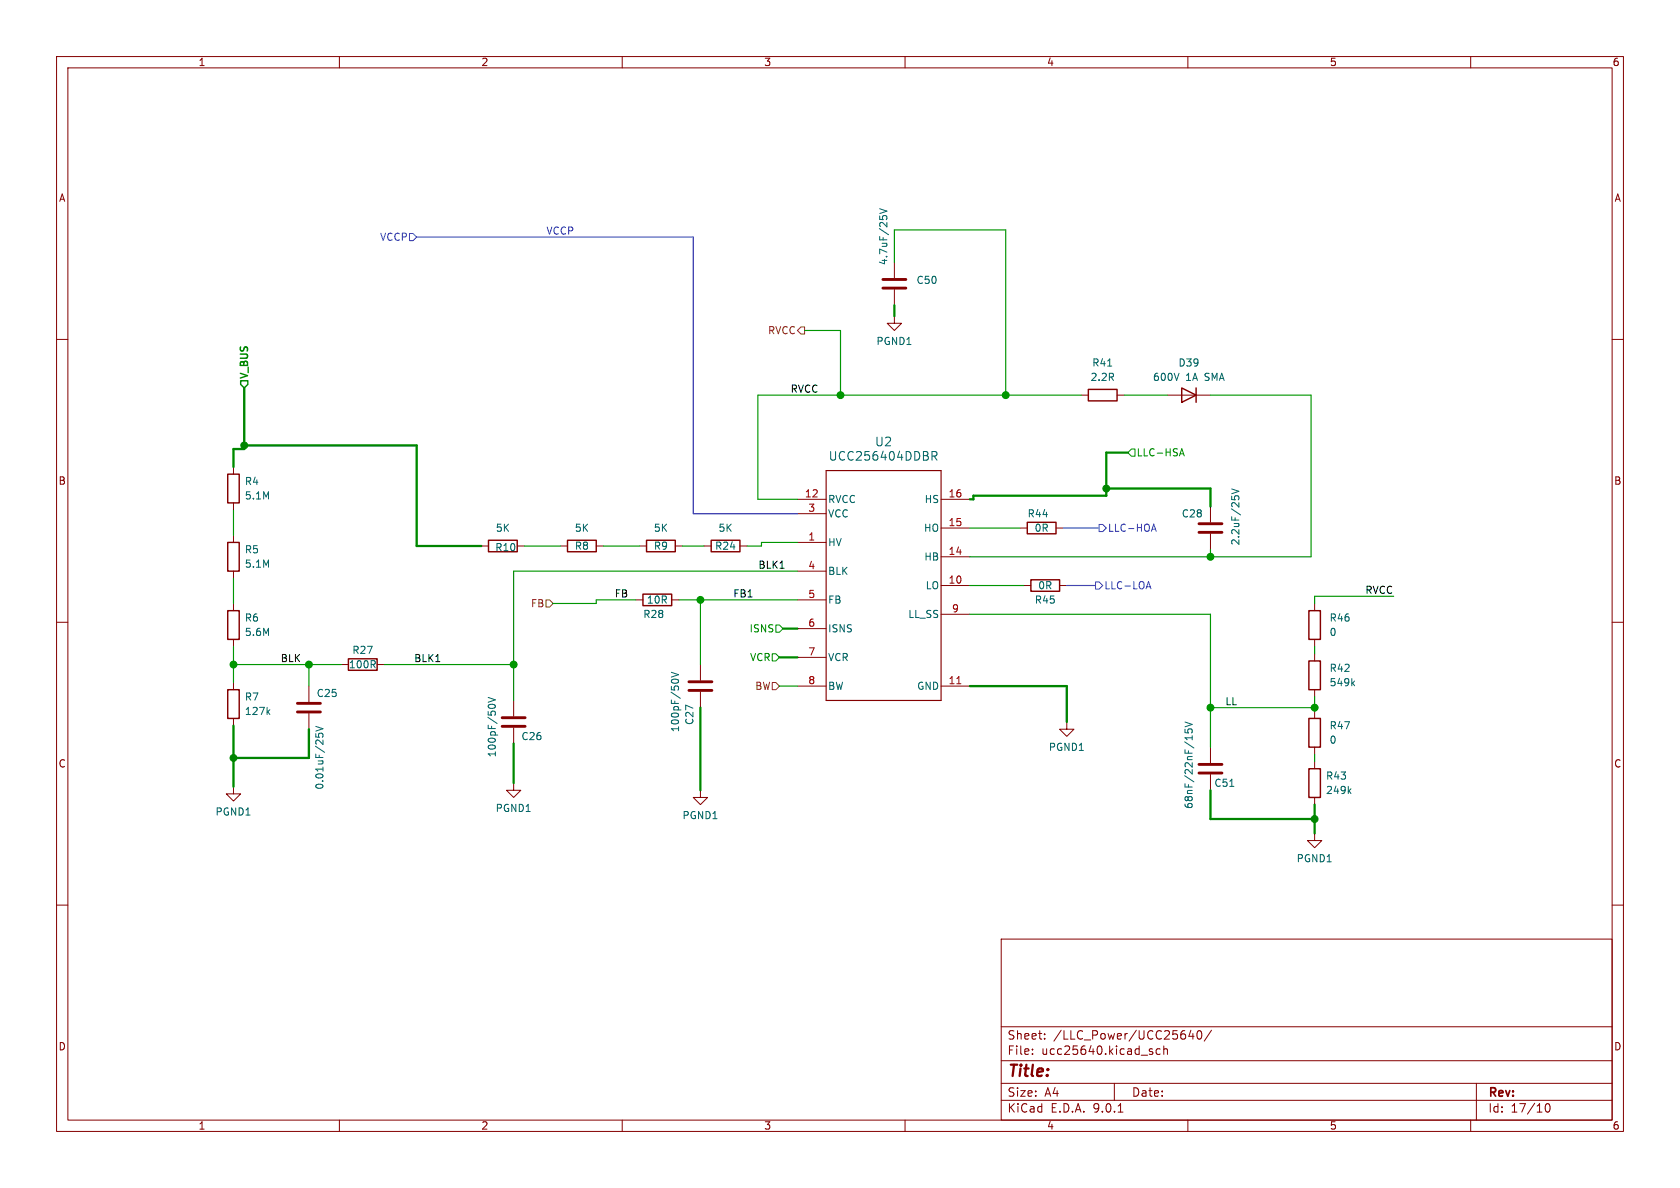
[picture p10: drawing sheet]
<svg xmlns="http://www.w3.org/2000/svg" width="297mm" height="210mm" viewBox="0 0 297 210" stroke-linecap="round" stroke-linejoin="round" font-family="sans-serif">
<g fill="none" stroke="#840000" stroke-width=".18">
<path d="M10 10h277v190h-277zM12 12h273v186h-273zM60 10v2M110 10v2M160 10v2M210 10v2M260 10v2M158.1 55.9v1.3h-1.3l1.3 1.2 1.3-1.2h-1.3M158.1 46.4v2.7M158.1 51.2v2.8M10 60h2M191.1 69.9h1.3"/>
<path d="M197.5 69.9h1.3M206.4 69.9h7.6M285 60h2M41.3 82.6v1.2M41.3 88.9v1.3M41.3 94.6v1.3M85.1 96.5h1.3M91.4 96.5h1.3M99.1 96.5h1.2M105.4 96.5h1.3M113 96.5h1.3M119.4 96.5h1.2"/>
<path d="M124.5 96.5h1.2M130.8 96.5h1.3M141 90.8h5M141 88.3h5M141 95.9h5M166.4 93.3h5M166.4 88.3h5M166.4 98.4h5M180.3 93.3h1.3M186.7 93.3h1.3M214 89.5v2.8M214 94.4v2.8"/>
<path d="M10 110h2M41.3 101v1.2M41.3 106.7v1.3M41.3 113v1.3M60.3 117.5h1.3M66.7 117.5h1.2M112.4 106h1.3M118.7 106h1.3M123.8 117.5v2.8M141 106h5M141 101h5M141 111.1h5"/>
<path d="M141 116.2h5M166.4 103.5h5M166.4 108.6h5M181 103.5h1.2M187.3 103.5h1.3M232.4 106.7v1.3M232.4 113v1.3M232.4 115.6v1.2M285 110h2M41.3 139.1v1.2h1.2l-1.2 1.3-1.3-1.3h1.3M41.3 120.7v1.2M41.3 127v1.3"/>
<path d="M54.6 121.3v2.8M54.6 126.1v2.8M90.8 138.4v1.3h1.3l-1.3 1.3-1.3-1.3h1.3M90.8 123.8v2.8M90.8 128.7v2.7M123.8 139.7v1.3h1.3l-1.3 1.2-1.2-1.2h1.2M123.8 122.3v2.8M141 121.3h5M166.4 121.3h5M188.6 127.6v1.3h-1.3l1.3 1.3 1.3-1.3h-1.3M214 132.1v2.8M214 136.9v2.8"/>
<path d="M232.4 121.9v1.3M232.4 125.7v1.3M232.4 132.1v1.3M232.4 134.6v1.3M232.4 147.3v1.3h1.3l-1.3 1.3-1.3-1.3h1.3M232.4 141v1.2M10 160h2M177 166h108v32h-108zM285 160h2M60 198v2M110 198v2M160 198v2"/>
<path d="M177 194.5h108M177 191.5h108M177 187.5h108M177 181.5h108M182.5 186.3v.1M182.5 185.5v.1M184.7 183.6v.1M184.7 182.8v.1M197 191.5v3M197.7 196.6h.8M203.6 185.9l.2 .2-.2 .3M203.6 185.4l.1 .1"/>
<path d="M205.1 185.5l-.4-.1-.3 .3v.4l.1 .2h.6M205.7 185.5l.3-.1 .3 .1 .1 .9M205.7 184.9v1.5M210 198v2M210.5 182.1l-.3 1.1h.9M210.9 182.7v1M211.7 182.3l.3-.1a.81 .81 0 0 1 .5 .6 .81 .81 0 0 1-.3 .8l-.1 .1a.81 .81 0 0 1-.4-1.4zM214.2 182.1l-1.3 2M260 198v2M261 191.5v6.5M273.3 195.2l.2-.1a.81 .81 0 0 1 .6 .6 .81 .81 0 0 1-.3 .8l-.1 .1a.81 .81 0 0 1-.4-1.4z"/>
</g>
<path d="M156.1 49.4h4M156.1 50.9h4M212 92.6h4M212 94.1h4M52.6 124.3h4M52.6 125.9h4M88.8 126.9h4M88.8 128.4h4M121.8 120.5h4.1M121.8 122h4.1M212 136.7h4M212 135.1h4" fill="none" stroke="#840000" stroke-width=".51"/>
<g fill="none" stroke="#006464" stroke-width=".18">
<path d="M155.5 38.2v.6M155.5 36.9l1.3 .4-1.3 .4M156 38.4l.2-.3h.3l.3 .3M195.8 64.7h.7M164.8 80.6l.7-.1 .1-.2v-.3l-.2-.2h-.6v1.5M165.1 80.6l.5 .7M217.7 87.7v.6M217.7 86.4l1.3 .5-1.3 .4M218.2 87.9l.3-.3h.3l.2 .3M118.7 118.8l1.3 .5-1.3 .4M47.3 125.8l.4 .5M47.7 125.5l-.5 .4"/>
<path d="M55.8 129.7v.6M55.8 128.4l1.3 .4-1.3 .4M56.3 130.2v-.3l.3-.3 .4 .1 .1 .5M86.3 124.8a.79 .79 0 0 1 1.3 0M86.3 123.3l1.3 .4-1.3 .4M118.7 120.4a.79 .79 0 0 1 1.3 0M209.5 128.9v.6l.6 .1-.1-.2v-.4l.2-.2 .4 .1 .2 .2-.2 .5M209.5 127.6l1.3 .5-1.3 .4M210.8 130.1v.7M217.4 139h.7M238.5 139.8l.3 .5M238.8 139.4l-.4 .5"/>
<path d="M239.1 120.7l.4 .5M239.5 120.4l-.5 .5"/>
</g>
<g fill="none" stroke="#840000" stroke-width=".25">
<path d="M192.4 68.8h5.1v2.1h-5.1zM208.9 68.6l2.6 1.3-2.6 1.2zM211.5 68.6v2.5M40.3 83.8h2v5.1h-2zM40.3 95.9h2v5.1h-2zM86.4 95.5h5v2h-5zM100.3 95.5h5.1v2h-5.1zM114.3 95.5h5.1v2h-5.1zM125.7 95.5h5.1v2h-5.1zM181.6 92.3h5.1v2.1h-5.1zM40.3 108h2v5h-2zM61.6 116.5h5.1v2h-5.1z"/>
<path d="M113.7 105h5v2.1h-5zM182.2 102.5h5.1v2h-5.1zM231.4 116.8h2v5.1h-2zM231.4 108h2v5h-2zM40.3 121.9h2v5.1h-2zM231.4 135.9h2v5.1h-2zM231.4 127h2v5.1h-2z"/>
</g>
<path d="M146 83.2h20.4v40.6h-20.4z" fill="none" stroke="#840000" stroke-width=".2"/>
<path d="M169.2 120.9h.7" fill="none" stroke="#a90000" stroke-width=".18"/>
<path d="M42.5 67.3h1.3v.6l-.6 .7-.7-.7z" fill="none" stroke="#008400" stroke-width=".25"/>
<path d="M141.6 57.8h.6v1.3h-.6l-.6-.7zM96.5 106h.7l.6 .7-.6 .6h-.7zM136.5 120.7h.7l.6 .6-.6 .6h-.7z" fill="none" stroke="#725600" stroke-width=".18"/>
<path d="M72.4 41.3h.6l.7 .6-.7 .6h-.6zM194.3 92.7h.6l.7 .6-.7 .7h-.6zM203.7 93.6h.6M204 92.7l.4 1.2M193.7 102.9h.6l.6 .6-.6 .6h-.6zM202.7 103.7h.6M203 102.8l.5 1.3" fill="none" stroke="#2d32ff" stroke-width=".18"/>
<path d="M200 79.4h.7v1.2h-.7l-.6-.6zM208.5 80.6l.4-1.3 .5 1.3M208.6 80.2h.6M136.5 115.6h.7l.6 .6-.6 .6h-.7zM137.2 110.5h.6l.6 .6-.6 .7h-.6z" fill="none" stroke="#008400" stroke-width=".18"/>
<path d="M77 117h.8M137.9 100.5h.7" fill="none" stroke="#0f0f0f" stroke-width=".18"/>
<g fill="none" stroke="#008400" stroke-width=".41">
<path d="M158.1 54v1.9M43.2 78.7h30.5v17.8h11.4M43.2 68.6v10.8h-1.9v3.2M195.6 86.4h18.4v3.1M199.4 80h-3.8v7.6h-23.5v.7h-.7M137.8 116.2h3.2M138.4 111.1h2.6M41.3 128.3v10.8M54.6 128.9v5.1h-13.3M90.8 131.4v7M123.8 125.1v14.6M171.4 121.3h17.2v6.3"/>
<path d="M214 139.7v5.1h18.4M232.4 142.2v5.1"/>
</g>
<path d="M73.7 41.9h48.9v48.9h18.4M188 93.3h6.3M188.6 103.5h5.1" fill="none" stroke="#2d32ff" stroke-width=".2"/>
<g fill="none" stroke="#009600" stroke-width=".2">
<path d="M142.2 58.4h6.4v11.5M158.1 46.4v-5.8h19.7v29.3M191.1 69.9h-57.1v18.4h7M198.8 69.9h7.6M214 69.9h17.8v28.5h-60.4M41.3 90.2v4.4M92.7 96.5h6.4M106.7 96.5h6.3M120.6 96.5h3.9M141 95.9h-6.4v.6h-2.5M171.4 93.3h8.9M214 97.2v1.2"/>
<path d="M41.3 117.5h19M41.3 102.2v4.5M41.3 114.3v6.4M54.6 117.5v3.8M67.9 117.5h22.9M112.4 106h-7v.7h-7.6M120 106h21M123.8 106v11.5M141 101h-50.2v22.8M171.4 103.5h9.6M171.4 108.6h42.6v23.5M232.4 114.3v1.3"/>
<path d="M246.4 105.4h-14v1.3M137.8 121.3h3.2M214 125.1h18.4M232.4 123.2v2.5M232.4 133.4v1.2"/>
</g>
<g fill="#009600" stroke="#009600" stroke-width=".18">
<circle cx="214" cy="98.4" r=".61"/>
<circle cx="177.8" cy="69.8" r=".61"/>
<circle cx="148.6" cy="69.8" r=".61"/>
<circle cx="123.8" cy="106" r=".61"/>
<circle cx="90.8" cy="117.5" r=".61"/>
<circle cx="54.6" cy="117.5" r=".61"/>
<circle cx="41.3" cy="117.5" r=".61"/>
<circle cx="214" cy="125.1" r=".61"/>
<circle cx="232.4" cy="125.1" r=".61"/>
</g>
<g fill="#008400" stroke="#008400" stroke-width=".18">
<circle cx="195.6" cy="86.4" r=".61"/>
<circle cx="41.3" cy="134" r=".61"/>
<circle cx="43.2" cy="78.7" r=".61"/>
<circle cx="232.4" cy="144.8" r=".61"/>
</g>
<text font-size="2.8" fill="#840000" x="178" y="190.9">Title:</text>
<g font-size="2.1" fill="#006464">
<text x="146.4" y="81.6">UCC256404DDBR</text>
<text x="154.6" y="79.1">U2</text>
</g>
<g font-size="2.1" fill="#840000">
<text x="178" y="184">Sheet:</text>
<text x="186.2" y="184">/LLC_Power/UCC25640/</text>
<text x="178" y="186.7">File:</text>
<text x="184.1" y="186.7">ucc25640.kicad_sch</text>
<text x="178" y="196.9">KiCad</text>
<text x="178" y="194.1">Size:</text>
<text x="184.7" y="194.1">A4</text>
<text x="185.7" y="196.9">E.D.A.</text>
<text x="193.3" y="196.9">9.0.1</text>
<text x="200" y="194.1">Date:</text>
<text x="263" y="194.3">Rev:</text>
<text x="263" y="196.9">Id:</text>
<text x="267.1" y="196.9">17/10</text>
</g>
<g font-size="1.8" fill="#840000">
<text x="35" y="11.9">1</text>
<text x="85" y="11.9">2</text>
<text x="135" y="11.9">3</text>
<text x="185" y="11.9">4</text>
<text x="235" y="11.9">5</text>
<text x="285" y="11.9">6</text>
<text x="10.3" y="35.9">A</text>
<text x="285.3" y="35.9">A</text>
<text x="10.3" y="85.9">B</text>
<text x="285.3" y="85.9">B</text>
<text x="10.3" y="135.9">C</text>
<text x="285.3" y="135.9">C</text>
<text x="10.3" y="185.9">D</text>
<text x="285.3" y="185.9">D</text>
<text x="35" y="199.9">1</text>
<text x="85" y="199.9">2</text>
<text x="135" y="199.9">3</text>
<text x="185" y="199.9">4</text>
<text x="235" y="199.9">5</text>
<text x="285" y="199.9">6</text>
</g>
<g font-size="1.8" fill="#2d32ff">
<text x="96.5" y="41.6">VCCP</text>
<text x="67.1" y="42.8">VCCP</text>
<text x="195.8" y="94.2">LLC-HOA</text>
<text x="195.1" y="104.4">LLC-LOA</text>
</g>
<g font-size="1.8" fill="#006464">
<text x="157.1" y="47" transform="rotate(-90 157.1 47)">4.7uF/25V</text>
<text x="161.9" y="50.4">C50</text>
<text x="154.8" y="61.2">PGND1</text>
<text x="193" y="65">R41</text>
<text x="208.2" y="65">D39</text>
<text x="192.7" y="67.5">2.2R</text>
<text x="203.7" y="67.5">600V</text>
<text x="209.6" y="67.5">1A</text>
<text x="213.1" y="67.5">SMA</text>
<text x="43.2" y="86">R4</text>
<text x="43.2" y="88.5">5.1M</text>
<text x="146.3" y="89.1">RVCC</text>
<text x="163.4" y="89.1">HS</text>
<text x="87.6" y="94.2">5K</text>
<text x="101.5" y="94.2">5K</text>
<text x="115.5" y="94.2">5K</text>
<text x="126.9" y="94.2">5K</text>
<text x="146.3" y="91.7">VCC</text>
<text x="163.3" y="94.2">HO</text>
<text x="181.6" y="91.7">R44</text>
<text x="182.8" y="94.2">0R</text>
<text x="208.8" y="91.7">C28</text>
<text x="43.2" y="98">R5</text>
<text x="43.2" y="100.6">5.1M</text>
<text x="87.5" y="97.6">R10</text>
<text x="101.5" y="97.4">R8</text>
<text x="115.5" y="97.4">R9</text>
<text x="126.3" y="97.4">R24</text>
<text x="146.3" y="96.7">HV</text>
<text x="146.3" y="101.8">BLK</text>
<text x="163.3" y="99.3">HB</text>
<text x="219.3" y="96.5" transform="rotate(-90 219.3 96.5)">2.2uF/25V</text>
<text x="114.3" y="106.9">10R</text>
<text x="146.3" y="106.9">FB</text>
<text x="163.6" y="104.4">LO</text>
<text x="182.8" y="106.9">R45</text>
<text x="183.4" y="104.4">0R</text>
<text x="43.2" y="110.1">R6</text>
<text x="43.2" y="112.6">5.6M</text>
<text x="113.6" y="109.4">R28</text>
<text x="146.3" y="112">ISNS</text>
<text x="160.5" y="109.4">LL_SS</text>
<text x="235" y="112.6">0</text>
<text x="235" y="110.1">R46</text>
<text x="61.6" y="118.3">100R</text>
<text x="62.2" y="115.8">R27</text>
<text x="146.3" y="117.1">VCR</text>
<text x="235" y="119">R42</text>
<text x="43.2" y="124.1">R7</text>
<text x="55.9" y="123.4">C25</text>
<text x="146.3" y="122.1">BW</text>
<text x="162" y="122.1">GND</text>
<text x="235" y="121.5">549k</text>
<text x="43.2" y="126.6">127k</text>
<text x="92.1" y="131">C26</text>
<text x="120.2" y="129.5" transform="rotate(-90 120.2 129.5)">100pF/50V</text>
<text x="122.8" y="128.3" transform="rotate(-90 122.8 128.3)">C27</text>
<text x="235" y="131.7">0</text>
<text x="235" y="129.1">R47</text>
<text x="87.9" y="134" transform="rotate(-90 87.9 134)">100pF/50V</text>
<text x="185.3" y="132.9">PGND1</text>
<text x="57.4" y="139.7" transform="rotate(-90 57.4 139.7)">0.01uF/25V</text>
<text x="87.5" y="143.7">PGND1</text>
<text x="211" y="143.1" transform="rotate(-90 211 143.1)">68nF/22nF/15V</text>
<text x="214.6" y="139.3">C51</text>
<text x="234.3" y="138">R43</text>
<text x="234.3" y="140.6">249k</text>
<text x="38" y="144.4">PGND1</text>
<text x="120.5" y="145">PGND1</text>
<text x="229.1" y="152.6">PGND1</text>
</g>
<g font-size="1.8" fill="#725600">
<text x="135.7" y="59.3">RVCC</text>
<text x="93.8" y="107.5">FB</text>
<text x="133.4" y="122.1">BW</text>
</g>
<g font-size="1.8" fill="#008400">
<text x="44.2" y="67.1" transform="rotate(-90 44.2 67.1)">V_BUS</text>
<text x="200.9" y="80.9">LLC-HSA</text>
<text x="132.4" y="112">ISNS</text>
<text x="132.5" y="117.1">VCR</text>
</g>
<g font-size="1.8" fill="#0f0f0f">
<text x="139.7" y="69.5">RVCC</text>
<text x="134" y="100.6">BLK1</text>
<text x="108.6" y="105.7">FB</text>
<text x="129.5" y="105.7">FB1</text>
<text x="241.3" y="105.1">RVCC</text>
<text x="49.5" y="117.1">BLK</text>
<text x="73.1" y="117.1">BLK1</text>
<text x="216.5" y="124.7">LL</text>
</g>
<g font-size="1.8" fill="#a90000">
<text x="142.2" y="88">12</text>
<text x="167.6" y="88">16</text>
<text x="142.8" y="90.6">3</text>
<text x="142.8" y="95.6">1</text>
<text x="167.6" y="93.1">15</text>
<text x="142.8" y="100.7">4</text>
<text x="167.6" y="98.2">14</text>
<text x="142.8" y="105.8">5</text>
<text x="167.6" y="103.3">10</text>
<text x="142.8" y="110.9">6</text>
<text x="168.2" y="108.3">9</text>
<text x="142.8" y="116">7</text>
<text x="142.8" y="121">8</text>
<text x="167.6" y="121">11</text>
</g>
</svg>
